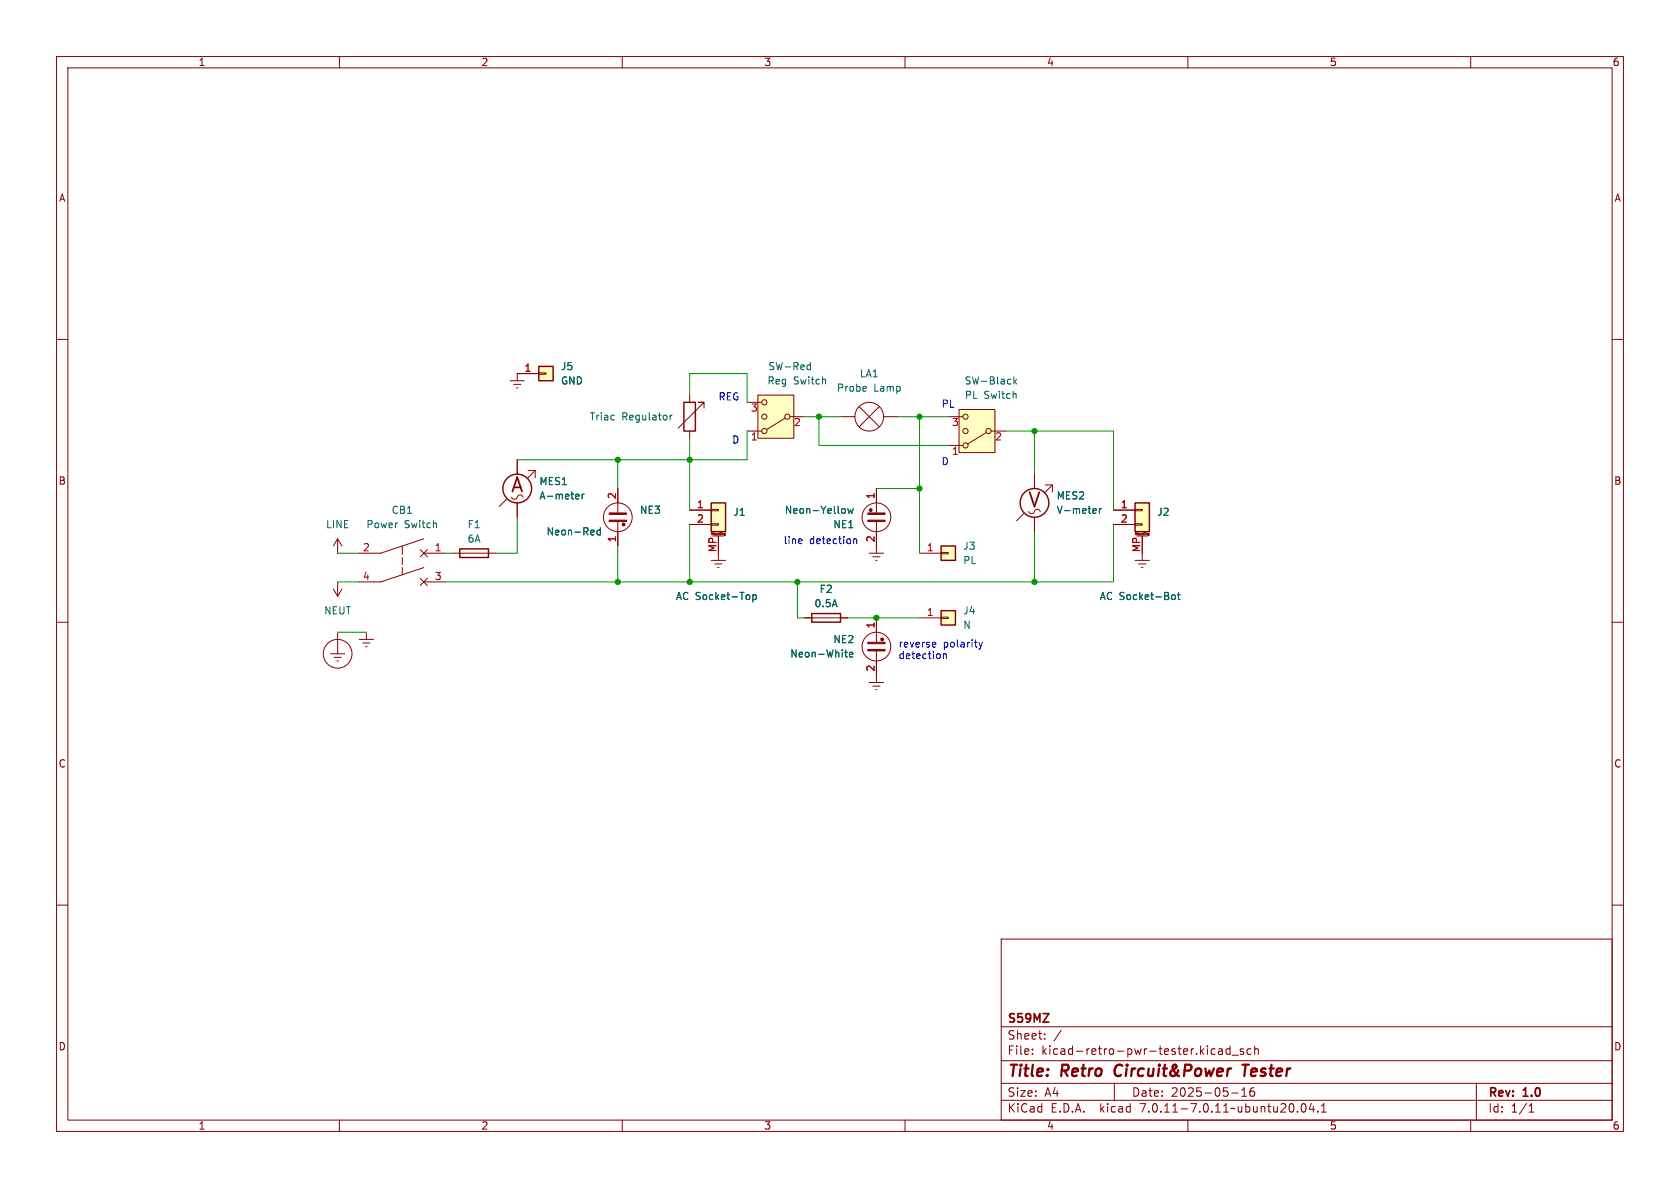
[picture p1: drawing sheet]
<svg xmlns="http://www.w3.org/2000/svg" width="297mm" height="210mm" viewBox="0 0 297 210" stroke-linecap="round" stroke-linejoin="round" font-family="sans-serif">
<g fill="none" stroke="#840000" stroke-width=".18">
<path d="M10 10h277v190h-277zM12 12h273v186h-273zM60 10v2M110 10v2M160 10v2M210 10v2M260 10v2M10 60h2M285 60h2M90.2 67.3h2.5M90.8 67.9h1.3M91.3 68.6h.3"/>
<path d="M95.2 65.9h1.3v.3h-1.3zM95.2 66h-3.8v1.3M121.9 69.9v1.2M121.9 76.2v1.3M124.5 72.1v-1h-1.1h1.1l-4.6 4.6M132.1 76.2h2.5M132.1 71.1h2.5M134 69.9h6.3v7.6h-6.3zM138.8 73.9l-3.3 2M139.7 73.7h2.5M148.6 73.7h2.5M151.9 71.9l3.5 3.5"/>
<path d="M155.4 71.9l-3.5 3.5M156.2 73.7h2.5M167.6 73.7h2.6M167.6 78.7h2.6M169.5 72.4h6.4v7.6h-6.4zM174.4 76.5l-3.3 2M175.3 76.2h2.5M59.7 95.3l-.8 1.2M59.7 95.3v2.5M59.7 95.3l.8 1.2M71.1 96.5v1.5M71.1 98.6v1.2"/>
<path d="M74.3 97.2l1.3 1.2M74.9 95.3l-7.6 2.5h-3.8M74.9 97.8h3.8M75.6 97.2l-1.3 1.2M80 97.8h7.6M89.5 88.3l-1.2 1.2M91.4 81.3v2.5M91.4 88.9v2.5M93.3 83.2h1.3v1.3M94.6 83.2l-1.3 1.3M109.2 86.4v4.3M109.2 92.2v4.3"/>
<path d="M121.9 90.2h3.8M121.9 92.7h3.8M125.7 92.6h1.3v.2h-1.3zM125.7 90h1.3v.3h-1.3zM125.7 99.1h2.6M125.8 94.5v-.4l.1 .3 .2-.3v.4M126 94.7h2M126.4 99.7h1.2M127 94.7v4.4M127.3 94.1v.4M127.5 94.2h.1M128 94.6h.2"/>
<path d="M128 94.5h.1M128 94.5h.2M128.2 94.3h-.2v.2M128.2 94.3h.1M128.2 94.6h.1M128.2 94.3v.3M153.7 97.8h2.5M154.3 98.4h1.3M154.8 99.1h.3M154.9 86.4v4.3M154.9 92.2v5.6M162.6 97.8h3.8"/>
<path d="M166.4 97.7h1.2v.2h-1.2zM181 90.8l-1.3 1.3M182.9 83.8v2.6M182.9 91.4v2.6M184.8 85.7h1.3v1.3M186.1 85.7l-1.3 1.3M196.8 90.2h3.9M196.8 92.7h3.9M200.7 92.6h1.2v.2h-1.2zM200.7 90h1.2v.3h-1.2zM200.7 99.1h2.5M200.7 94.5v-.4l.2 .3 .1-.3v.4"/>
<path d="M200.9 94.7h2M201.3 99.7h1.3M201.9 94.7v4.4M202.2 94.1v.4M202.4 94.2h.1M203 94.6h.1M203 94.5v-.2h.1v.3M203 94.5h.1M203.1 94.6h.1M10 110h2M58.4 115.6h2.6M58.9 104.1l.8 1.3"/>
<path d="M59.1 116.2h1.2M59.6 116.8h.2M59.7 102.9v2.5M59.7 111.8v3.8M60.5 104.1l-.8 1.3M63.5 113h2.5M64.1 113.7h1.3M64.6 114.3h.3M64.8 111.8v1.2M71.1 100.3v1.3M74.3 102.2l1.3 1.3M74.9 100.3l-7.6 2.6h-3.8"/>
<path d="M74.9 102.9h3.8M75.6 102.2l-1.3 1.3M126.9 100.3h.2M142.2 109.2h7.7M154.9 109.2v4.3M154.9 115.1v5.6M162.6 109.2h3.8M166.4 109.1h1.2v.2h-1.2zM201.8 100.3h.3M285 110h2M153.7 120.7h2.5M154.3 121.3h1.3"/>
<path d="M154.8 121.9h.3M10 160h2M285 160h2M177 166h108v32h-108zM60 198v2M110 198v2M160 198v2M177 194.5h108M177 191.5h108M177 187.5h108M177 181.5h108M182.5 186.3v.1"/>
<path d="M182.5 185.5v.1M184.7 183.6v.1M184.7 182.8v.1M187.6 182.1l-1.3 2M197 191.5v3M210 198v2M214.4 185.4l.4 .1M214.8 186.3l-.4 .1M215.5 185.5h.5l.1 .9M216.1 185.8h-.5a.29 .29 0 0 0-.2 .3 .29 .29 0 0 0 .2 .3l.5-.1M217.5 185.5l-.5-.1-.3 .3v.4l.2 .2h.6M217.5 184.9v1.5"/>
<path d="M217.7 193.2h1.2M217.8 186.5h1.2M219.5 193.8h.9M219.5 192.7l.5-.4v1.5M219.8 185.5l-.3-.1-.3 .2 .1 .2 .5 .2v.3h-.6M221.2 185.5l-.5-.1-.2 .3v.4l.1 .2h.6M221.7 192.3a.59 .59 0 0 0-.7 .6v.6l.1 .2 .4 .1 .2-.1 .1-.5-.1-.3h-.5l-.2 .3M221.8 184.9v1.5M221.8 185.5l.2-.1 .4 .1 .1 .9M229.4 196.5v.1M230.2 195.2l.2-.1a.81 .81 0 0 1 .6 .6 .81 .81 0 0 1-.3 .8l-.2 .1a.81 .81 0 0 1-.3-1.4zM231.8 195l-.3 1.1h.9"/>
<path d="M232.2 195.6v1M233 196.5v.1M233.6 196.6h.9M233.6 195.5l.4-.4v1.5M260 198v2M261 191.5v6.5M270.3 196.6h.9M270.3 195.5l.4-.4v1.5"/>
<circle cx="135.1" cy="76.2" r=".46"/>
<circle cx="135.1" cy="71.1" r=".46"/>
<circle cx="135.1" cy="73.7" r=".46"/>
<circle cx="139.2" cy="73.7" r=".46"/>
<circle cx="153.7" cy="73.7" r="2.54"/>
<circle cx="170.7" cy="76.2" r=".46"/>
<circle cx="170.7" cy="73.7" r=".46"/>
<circle cx="170.7" cy="78.7" r=".46"/>
<circle cx="174.8" cy="76.2" r=".46"/>
<circle cx="109.2" cy="91.4" r="2.54"/>
<circle cx="154.9" cy="91.4" r="2.54"/>
<circle cx="59.7" cy="115.6" r="2.54"/>
<circle cx="154.9" cy="114.3" r="2.54"/>
</g>
<path d="M197.3 188.5a1.27 1.27 0 0 0 0 1.6M219.6 188.2h1.2M220.2 188.2l-.2 2" fill="none" stroke="#840000" stroke-width=".4"/>
<g fill="#840000" stroke="#840000" stroke-width=".18">
<path d="M153.4 90.7h3.1v.2h-3.1z"/>
<path d="M153.4 91.9h3.1v.3h-3.1z"/>
<path d="M153.4 113.5h3.1v.3h-3.1z"/>
<path d="M153.4 114.8h3.1v.3h-3.1z"/>
<path d="M107.7 91.9h3v.3h-3z"/>
<path d="M107.7 90.7h3v.2h-3z"/>
<circle cx="153.9" cy="90.2" r=".25"/>
<circle cx="156" cy="113" r=".25"/>
<circle cx="110.2" cy="92.7" r=".25"/>
</g>
<g fill="none" stroke="#006464" stroke-width=".18">
<path d="M118.5 73.4v.8M118.8 73.4l-.3 .2M142.9 64.5l.4 .1M143.3 64.1v1.2M143.3 65.3h-.4M153.1 68.4l.1 .2-.6 .1M179.3 66.6v1.3M179.4 67.4l.3 .5M179.7 67l-.4 .5M102 87.4h.3l.1 .3-.6 .1M102.3 88.1l-.3 .1M102.9 87.4v.8"/>
<path d="M103.3 87.4l-.4 .2M106.1 93.3v1.3M106.1 93.8l-.3-.1-.3 .3 .1 .5h.5M149.2 89.9l.2 .2v.4l-.2 .2M149.9 89.9l.2 .8 .3-.6 .2 .6 .2-.8M193.4 89.9l.4 .1v.2l-.6 .1M193.8 90.7h-.4M194.4 89.9v.8M194.7 89.9l-.3 .2M132.5 105.3v.6M133.1 105.1v1.3M133.1 105.2l.4-.1 .2 .3-.1 .5h-.5"/>
<path d="M149.3 115.3h.5M149.5 114.9v1.1l.3 .1M150.2 115.7l.6-.1-.1-.2-.3-.1-.2 .2v.6h.5M207.2 105.3l.2-.2 .3 .2 .1 .4-.1 .2-.3 .1-.2-.1zM208.1 105.1h.5M208.3 104.7v1.1l.3 .2"/>
</g>
<g fill="#ffffc2" stroke="#ffffc2" stroke-width=".18">
<path d="M166.4 108h2.5v2.5h-2.5z"/>
<path d="M134 69.9h6.3v7.6h-6.3z"/>
<path d="M95.2 64.8h2.6v2.5h-2.6z"/>
<path d="M166.4 96.5h2.5v2.6h-2.5z"/>
<path d="M125.7 88.9h2.6v5.1h-2.6z"/>
<path d="M200.7 88.9h2.5v5.1h-2.5z"/>
<path d="M169.5 72.4h6.4v7.6h-6.4z"/>
</g>
<g fill="none" stroke="#840000" stroke-width=".25">
<path d="M95.2 64.8h2.6v2.5h-2.6zM120.9 71.1h2v5.1h-2zM81.3 97h5.1v1.6h-5.1zM125.7 88.9h2.6v5.1h-2.6zM166.4 96.5h2.5v2.6h-2.5zM200.7 88.9h2.5v5.1h-2.5zM143.5 108.5h5.1v1.5h-5.1zM166.4 108h2.5v2.5h-2.5z"/>
<circle cx="91.4" cy="86.4" r="2.54"/>
<circle cx="182.9" cy="88.9" r="2.54"/>
</g>
<path d="M141.6 95.3l.2 .3-.6 .1M141.7 96l-.1 .1M150.9 95.3v.8M150.9 95.4l.2-.1h.3l.1 .8M165 113.5l.4 .1v.2l-.6 .2M165.4 114.3l-.4 .1M166.8 115.6v.8M166.8 115.7l.2-.1h.3v.8M173.1 113.5l.3 .9M173.4 114.4l-.3 .4M173.7 113.5l-.3 .9" fill="none" stroke="#0000c2" stroke-width=".18"/>
<g fill="none" stroke="#009600" stroke-width=".18">
<path d="M121.9 69.9v-3.9h10.2v5.1M121.9 77.5v12.7M132.1 76.2v5.1h-40.7M142.2 73.7h6.4M144.8 73.7v5h22.8M158.7 73.7h8.9M162.6 73.7v24.1M177.8 76.2h19v14M182.9 76.2v7.6M59.7 97.8h3.8M78.7 97.8h1.3M91.4 91.4v6.4h-3.8"/>
<path d="M109.2 81.3v5.1M109.2 96.5v6.4M121.9 92.7v10.2M154.9 86.4h7.7M182.9 94v8.9M196.8 92.7v10.2h-118.1M59.7 102.9h3.8M59.7 111.8h5.1M141 102.9v6.3h1.2M149.9 109.2h12.7"/>
</g>
<g fill="#009600" stroke="#009600" stroke-width=".18">
<circle cx="182.9" cy="102.9" r=".46"/>
<circle cx="182.9" cy="76.2" r=".46"/>
<circle cx="162.6" cy="73.7" r=".46"/>
<circle cx="162.6" cy="86.4" r=".46"/>
<circle cx="154.9" cy="109.2" r=".46"/>
<circle cx="109.2" cy="81.3" r=".46"/>
<circle cx="121.9" cy="102.9" r=".46"/>
<circle cx="144.8" cy="73.7" r=".46"/>
<circle cx="109.2" cy="102.9" r=".46"/>
<circle cx="121.9" cy="81.3" r=".46"/>
<circle cx="141" cy="102.9" r=".46"/>
</g>
<g font-size="3.5" fill="#840000">
<text x="90.1" y="87.5">A</text>
<text x="181.6" y="90.1">V</text>
</g>
<g font-size="2.8" fill="#840000">
<text x="178" y="190.9">Title:</text>
<text x="187.7" y="190.9">Retro</text>
<text x="197.9" y="190.9">Circuit&amp;Power</text>
<text x="221.4" y="190.9">Tester</text>
</g>
<g font-size="2.1" fill="#840000">
<text x="178" y="184">Sheet:</text>
<text x="178" y="181.2">S59MZ</text>
<text x="178" y="186.7">File:</text>
<text x="184.1" y="186.7">kicad-retro-pwr-tester.kicad_sch</text>
<text x="178" y="196.9">KiCad</text>
<text x="178" y="194.1">Size:</text>
<text x="184.7" y="194.1">A4</text>
<text x="185.7" y="196.9">E.D.A.</text>
<text x="194.6" y="196.9">kicad</text>
<text x="200" y="194.1">Date:</text>
<text x="201.8" y="196.9">7.0.11-7.0.11~ubuntu20.04.1</text>
<text x="207" y="194.1">2025-05-16</text>
<text x="263" y="194.3">Rev:</text>
<text x="263" y="196.9">Id:</text>
<text x="267.1" y="196.9">1/1</text>
<text x="269.4" y="194.3">1.0</text>
</g>
<g font-size="1.8" fill="#840000">
<text x="35" y="11.9">1</text>
<text x="85" y="11.9">2</text>
<text x="135" y="11.9">3</text>
<text x="185" y="11.9">4</text>
<text x="235" y="11.9">5</text>
<text x="285" y="11.9">6</text>
<text x="10.3" y="35.9">A</text>
<text x="285.3" y="35.9">A</text>
<text x="10.3" y="85.9">B</text>
<text x="285.3" y="85.9">B</text>
<text x="10.3" y="135.9">C</text>
<text x="285.3" y="135.9">C</text>
<text x="10.3" y="185.9">D</text>
<text x="285.3" y="185.9">D</text>
<text x="35" y="199.9">1</text>
<text x="85" y="199.9">2</text>
<text x="135" y="199.9">3</text>
<text x="185" y="199.9">4</text>
<text x="235" y="199.9">5</text>
<text x="285" y="199.9">6</text>
</g>
<g font-size="1.8" fill="#a90000">
<text x="92.6" y="65.8">1</text>
<text x="132.6" y="73.1">3</text>
<text x="140.3" y="75.6">2</text>
<text x="168.2" y="75.6">3</text>
<text x="132.6" y="78.2">1</text>
<text x="168.2" y="80.7">1</text>
<text x="175.8" y="78.2">2</text>
<text x="109" y="88.3" transform="rotate(-90 109 88.3)">2</text>
<text x="123.1" y="89.9">1</text>
<text x="154.7" y="88.3" transform="rotate(-90 154.7 88.3)">1</text>
<text x="198" y="89.9">1</text>
<text x="109" y="96" transform="rotate(-90 109 96)">1</text>
<text x="123.1" y="92.5">2</text>
<text x="154.7" y="96" transform="rotate(-90 154.7 96)">2</text>
<text x="198" y="92.5">2</text>
<text x="64.1" y="97.5">2</text>
<text x="76.8" y="97.5">1</text>
<text x="126.7" y="97.7" transform="rotate(-90 126.7 97.7)">MP</text>
<text x="163.8" y="97.5">1</text>
<text x="201.7" y="97.7" transform="rotate(-90 201.7 97.7)">MP</text>
<text x="64.1" y="102.6">4</text>
<text x="76.8" y="102.6">3</text>
<text x="154.7" y="111.2" transform="rotate(-90 154.7 111.2)">1</text>
<text x="163.8" y="109">1</text>
<text x="154.7" y="118.8" transform="rotate(-90 154.7 118.8)">2</text>
</g>
<g font-size="1.8" fill="#006464">
<text x="99.1" y="65.6">J5</text>
<text x="135.7" y="65.6">SW-Red</text>
<text x="99.1" y="68.2">GND</text>
<text x="135.6" y="68.2">Reg</text>
<text x="140.3" y="68.2">Switch</text>
<text x="147.9" y="69.4">Probe</text>
<text x="151.9" y="66.9">LA1</text>
<text x="154.5" y="69.4">Lamp</text>
<text x="170.4" y="68.2">SW-Black</text>
<text x="170.5" y="70.7">PL</text>
<text x="173.9" y="70.7">Switch</text>
<text x="104.1" y="74.5">Triac</text>
<text x="109.9" y="74.5">Regulator</text>
<text x="95.3" y="86">MES1</text>
<text x="95.3" y="88.5">A-meter</text>
<text x="186.7" y="88.5">MES2</text>
<text x="57.5" y="93.6">LINE</text>
<text x="64.7" y="93.6">Power</text>
<text x="69.1" y="91">CB1</text>
<text x="71.5" y="93.6">Switch</text>
<text x="82.6" y="93.6">F1</text>
<text x="96.5" y="94.8">Neon-Red</text>
<text x="113" y="91">NE3</text>
<text x="129.5" y="91.4">J1</text>
<text x="138.6" y="91">Neon-Yellow</text>
<text x="147.2" y="93.6">NE1</text>
<text x="186.7" y="91">V-meter</text>
<text x="204.5" y="91.4">J2</text>
<text x="82.6" y="96.1">6A</text>
<text x="170.2" y="97.4">J3</text>
<text x="170.2" y="99.9">PL</text>
<text x="119.4" y="106.3">AC Socket-Top</text>
<text x="143.9" y="107.5">0.5A</text>
<text x="144.8" y="105">F2</text>
<text x="194.3" y="106.3">AC Socket-Bot</text>
<text x="57.2" y="108.8">NEUT</text>
<text x="147.2" y="113.9">NE2</text>
<text x="170.2" y="108.8">J4</text>
<text x="170.2" y="111.4">N</text>
<text x="139.6" y="116.4">Neon-White</text>
</g>
<g font-size="1.8" fill="#0000c2">
<text x="126.9" y="70.9">REG</text>
<text x="166.4" y="72.1">PL</text>
<text x="129.3" y="78.5">D</text>
<text x="166.4" y="82.3">D</text>
<text x="138.4" y="96.3">line</text>
<text x="143.1" y="96.3">detection</text>
<text x="158.7" y="114.5">reverse</text>
<text x="158.7" y="116.6">detection</text>
<text x="166.8" y="114.5">polarity</text>
</g>
<g font-size=".5" fill="#840000">
<text x="125.5" y="94.8">Mounting</text>
<text x="200.5" y="94.8">Mounting</text>
</g>
</svg>
